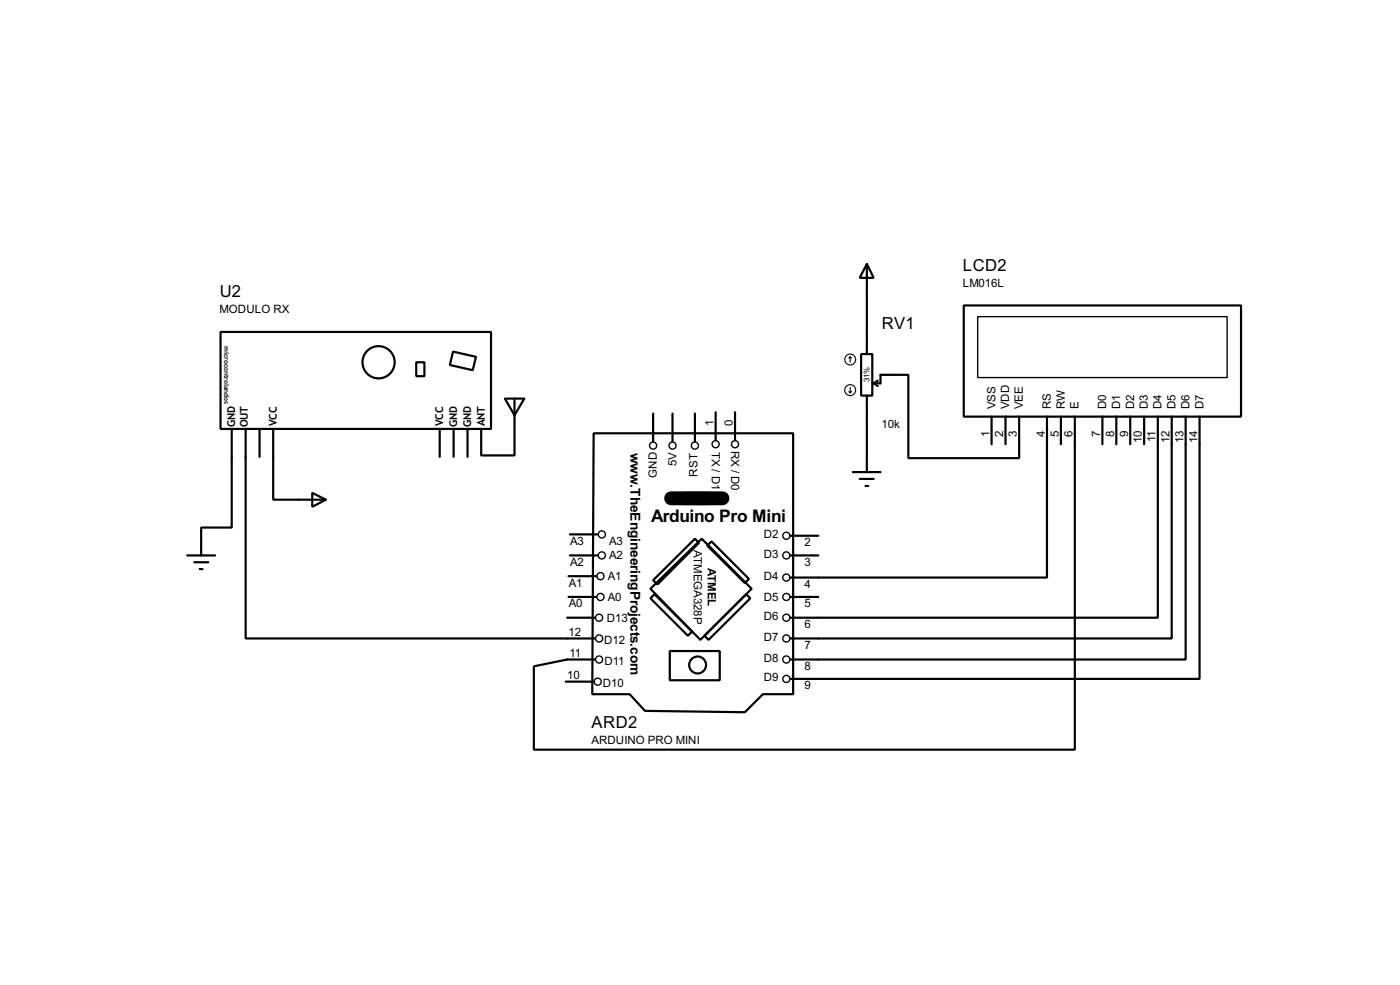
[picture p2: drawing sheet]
<svg xmlns="http://www.w3.org/2000/svg" width="256mm" height="180mm" viewBox="0 0 256 180" stroke-linecap="round" stroke-linejoin="round" font-family="sans-serif">
<g fill="none" stroke="#000" stroke-width=".4">
<path d="M158.8 48.3l1.3 2.6h-2.6zM158.8 48.3v16.5M176.6 55.9h50.8v20.4h-50.8zM40.4 60.8h49.6v17.7h-49.6zM42.5 78.5v18.1h-5.6v5.1M45 78.5v38.4h64M47.6 78.5v5.1M50.1 78.5v13h9.6M76.3 66.3h1.5v2.6h-1.5zM80.6 78.5v5.1M83 64.4l4.2 .9-.6 2.5-4.2-1zM83.1 78.5v5.1"/>
<path d="M85.7 78.5v5.1M88.2 78.5v4.9M92.5 73l1.8 3M92.8 73h3M94.3 73v2.7M94.3 76v7.4M96.1 73l-1.8 3M108.8 79.3h36.5v47.8h-5.5l-3.3 3.3-18.3-.3-2.8-3h-6.9zM119.7 75.7v5.1M123.2 75.7v5.1M127.3 75.7v5.1M131.1 75.5v5.1"/>
<path d="M134.7 75.5v5.1M157.8 64.8h2v7.6h-2zM158.8 72.4v14M160.1 70.2h1.2v-1.6h5.1v15.3h20.3v-7.6M160.1 70.2l.7 .5M160.8 69.7l-.7 .5M181.7 76.3v5M184.2 76.3v5M191.8 76.3v29.4h-47M194.4 76.3v5M196.9 76.3v60.9h-99.1v-15.2l6.1-1.3h5.1M202 76.3v5"/>
<path d="M204.5 76.3v5M207.1 76.3v5M209.6 76.3v5M212.1 76.3v36.8h-67.3M214.7 76.3v40.6h-69.9M217.2 76.3v44.4h-72.4M219.8 76.3v48h-75M57.2 90.2l2.5 1.3-2.5 1.3zM88.4 83.4h5.6M104.4 97.8h5.1M125.3 90.2h4.5v2.1h-4.5zM129.6 99.9l.8-.8 6.8 6.9-.7 .7z"/>
<path d="M144.8 98.1h5.1M156.3 86.4h5M157.5 87.7h2.6M158.6 89h.5M34.3 101.7h5.1M35.6 102.9h2.6M36.6 104.2h.5M103.9 113.1h5.1M104.2 109.3h5.1M104.2 105.5h5.1M104.4 101.7h5.1M119.2 107.8l9.4-9.2 9.1 9.2-9.4 9.3z"/>
<path d="M119.2 109.5l.7-.7 6.9 6.8-.8 .8zM119.7 106.2l7.6-7.6 .8 .8-7.6 7.6zM122.7 119.2h9.2v5.3h-9.2zM129.1 116.4l7.6-7.6 .8 .7-7.7 7.6zM144.8 101.7h5.1M144.8 109.3h5.1M103.7 124.8h5.1"/>
<circle cx="69.3" cy="66.3" r="2.95"/>
<circle cx="127.8" cy="121.7" r="1.55"/>
</g>
<g fill="none" stroke="#000" stroke-width=".25">
<path d="M179.1 58h45.7v11.1h-45.7z"/>
<circle cx="110.2" cy="97.8" r=".65"/>
<circle cx="119.6" cy="81.6" r=".65"/>
<circle cx="123.2" cy="81.6" r=".65"/>
<circle cx="127.3" cy="81.6" r=".65"/>
<circle cx="131.1" cy="81.3" r=".65"/>
<circle cx="134.6" cy="81.3" r=".65"/>
<circle cx="144" cy="98.1" r=".65"/>
<circle cx="109.7" cy="113.1" r=".65"/>
<circle cx="109.7" cy="116.9" r=".65"/>
<circle cx="110" cy="105.5" r=".65"/>
<circle cx="110" cy="109.3" r=".65"/>
<circle cx="110.2" cy="101.7" r=".65"/>
<circle cx="144" cy="116.9" r=".65"/>
<circle cx="144" cy="113.1" r=".65"/>
<circle cx="144" cy="109.3" r=".65"/>
<circle cx="144" cy="101.7" r=".65"/>
<circle cx="144" cy="105.7" r=".65"/>
<circle cx="109.5" cy="124.8" r=".65"/>
<circle cx="109.7" cy="120.7" r=".65"/>
<circle cx="144" cy="124.3" r=".65"/>
<circle cx="144" cy="120.7" r=".65"/>
</g>
<path d="M123 91.2h9.4" fill="none" stroke="#000" stroke-width="2.6"/>
<g fill="none" stroke="#000" stroke-width=".2">
<path d="M155.5 71.7l.3 .2M155.8 65.3l-.3 .3M155.8 65.3l.2 .3M155.8 65.3v1M155.8 70.9v1M156 71.7l-.2 .2"/>
<circle cx="155.7" cy="65.8" r="1"/>
<circle cx="155.7" cy="71.4" r="1"/>
</g>
<text font-size="3.6" x="119.3" y="95.6">Arduino Pro Mini</text>
<g font-size="3.4">
<text x="176.4" y="49.6">LCD2</text>
<text x="40.3" y="54.4">U2</text>
<text x="161.6" y="60.2">RV1</text>
<text x="108.4" y="133.3">ARD2</text>
</g>
<text font-size="2.8" x="115.5" y="82.8" transform="rotate(90 115.5 82.8)">www.TheEngineeringProjects.com</text>
<g font-size="2.4">
<text x="176.4" y="52.6">LM016L</text>
<text x="40.2" y="57.4">MODULO RX</text>
<text x="130.7" y="78" transform="rotate(-90 130.7 78)">1</text>
<text x="134.3" y="78" transform="rotate(-90 134.3 78)">0</text>
<text x="182.4" y="74.9" transform="rotate(-90 182.4 74.9)">VSS</text>
<text x="184.9" y="74.9" transform="rotate(-90 184.9 74.9)">VDD</text>
<text x="187.4" y="74.9" transform="rotate(-90 187.4 74.9)">VEE</text>
<text x="192.5" y="74.9" transform="rotate(-90 192.5 74.9)">RS</text>
<text x="195.1" y="74.9" transform="rotate(-90 195.1 74.9)">RW</text>
<text x="197.6" y="74.9" transform="rotate(-90 197.6 74.9)">E</text>
<text x="202.7" y="74.9" transform="rotate(-90 202.7 74.9)">D0</text>
<text x="205.2" y="74.9" transform="rotate(-90 205.2 74.9)">D1</text>
<text x="207.8" y="74.9" transform="rotate(-90 207.8 74.9)">D2</text>
<text x="210.3" y="74.9" transform="rotate(-90 210.3 74.9)">D3</text>
<text x="212.8" y="74.9" transform="rotate(-90 212.8 74.9)">D4</text>
<text x="215.4" y="74.9" transform="rotate(-90 215.4 74.9)">D5</text>
<text x="217.9" y="74.9" transform="rotate(-90 217.9 74.9)">D6</text>
<text x="220.5" y="74.9" transform="rotate(-90 220.5 74.9)">D7</text>
<text x="130.4" y="82.6" transform="rotate(90 130.4 82.6)">TX / D1</text>
<text x="134" y="82.5" transform="rotate(90 134 82.5)">RX / D0</text>
<text x="161.5" y="78.3">10k</text>
<text x="181.3" y="79.9" transform="rotate(-90 181.3 79.9)">1</text>
<text x="183.8" y="79.9" transform="rotate(-90 183.8 79.9)">2</text>
<text x="186.3" y="79.9" transform="rotate(-90 186.3 79.9)">3</text>
<text x="191.4" y="79.9" transform="rotate(-90 191.4 79.9)">4</text>
<text x="194" y="79.9" transform="rotate(-90 194 79.9)">5</text>
<text x="196.5" y="79.9" transform="rotate(-90 196.5 79.9)">6</text>
<text x="201.6" y="79.9" transform="rotate(-90 201.6 79.9)">7</text>
<text x="204.1" y="79.9" transform="rotate(-90 204.1 79.9)">8</text>
<text x="206.7" y="79.9" transform="rotate(-90 206.7 79.9)">9</text>
<text x="209.2" y="81.1" transform="rotate(-90 209.2 81.1)">10</text>
<text x="211.7" y="80.9" transform="rotate(-90 211.7 80.9)">11</text>
<text x="214.3" y="81.1" transform="rotate(-90 214.3 81.1)">12</text>
<text x="216.8" y="81.1" transform="rotate(-90 216.8 81.1)">13</text>
<text x="219.4" y="81.1" transform="rotate(-90 219.4 81.1)">14</text>
<text x="120.4" y="87.4" transform="rotate(-90 120.4 87.4)">GND</text>
<text x="123.9" y="85.4" transform="rotate(-90 123.9 85.4)">5V</text>
<text x="127.8" y="87.2" transform="rotate(-90 127.8 87.2)">RST</text>
<text x="104.4" y="99.7">A3</text>
<text x="111.6" y="99.8">A3</text>
<text x="127.1" y="100.7" transform="rotate(90 127.1 100.7)">ATMEGA328P</text>
<text x="139.9" y="98.5">D2</text>
<text x="147.4" y="100">2</text>
<text x="104.2" y="107.4">A1</text>
<text x="104.4" y="103.6">A2</text>
<text x="111.3" y="106.2">A1</text>
<text x="111.6" y="102.4">A2</text>
<text x="129.7" y="104" transform="rotate(90 129.7 104)">ATMEL</text>
<text x="139.9" y="106.2">D4</text>
<text x="139.9" y="102.1">D3</text>
<text x="147.4" y="103.6">3</text>
<text x="147.4" y="107.6">4</text>
<text x="104.2" y="111.2">A0</text>
<text x="111.2" y="113.8">D13</text>
<text x="111.3" y="110">A0</text>
<text x="139.9" y="113.5">D6</text>
<text x="139.9" y="110">D5</text>
<text x="147.4" y="111.2">5</text>
<text x="104.2" y="116.5">12</text>
<text x="110.7" y="117.8">D12</text>
<text x="139.9" y="117.3">D7</text>
<text x="147.4" y="115">6</text>
<text x="147.4" y="118.8">7</text>
<text x="103.9" y="124.4">10</text>
<text x="104.3" y="120.3">11</text>
<text x="110.4" y="125.7">D10</text>
<text x="110.7" y="121.7">D11</text>
<text x="139.9" y="124.7">D9</text>
<text x="139.9" y="121.2">D8</text>
<text x="147.4" y="122.6">8</text>
<text x="147.4" y="126.2">9</text>
<text x="108.3" y="136.3">ARDUINO PRO MINI</text>
</g>
<g font-size="2.3">
<text x="50.7" y="78" transform="rotate(-90 50.7 78)">VCC</text>
<text x="81.2" y="78" transform="rotate(-90 81.2 78)">VCC</text>
<text x="88.8" y="78" transform="rotate(-90 88.8 78)">ANT</text>
<text x="43.1" y="78.1" transform="rotate(-90 43.1 78.1)">GND</text>
<text x="45.4" y="78.1" transform="rotate(-90 45.4 78.1)">OUT</text>
<text x="83.8" y="78.1" transform="rotate(-90 83.8 78.1)">GND</text>
<text x="86.3" y="78.1" transform="rotate(-90 86.3 78.1)">GND</text>
</g>
<text font-size="1.6" x="159.3" y="70" transform="rotate(-90 159.3 70)">31%</text>
<text font-size="1.5" x="41" y="63.3" transform="rotate(90 41 63.3)">microcontrolandos</text>
</svg>
